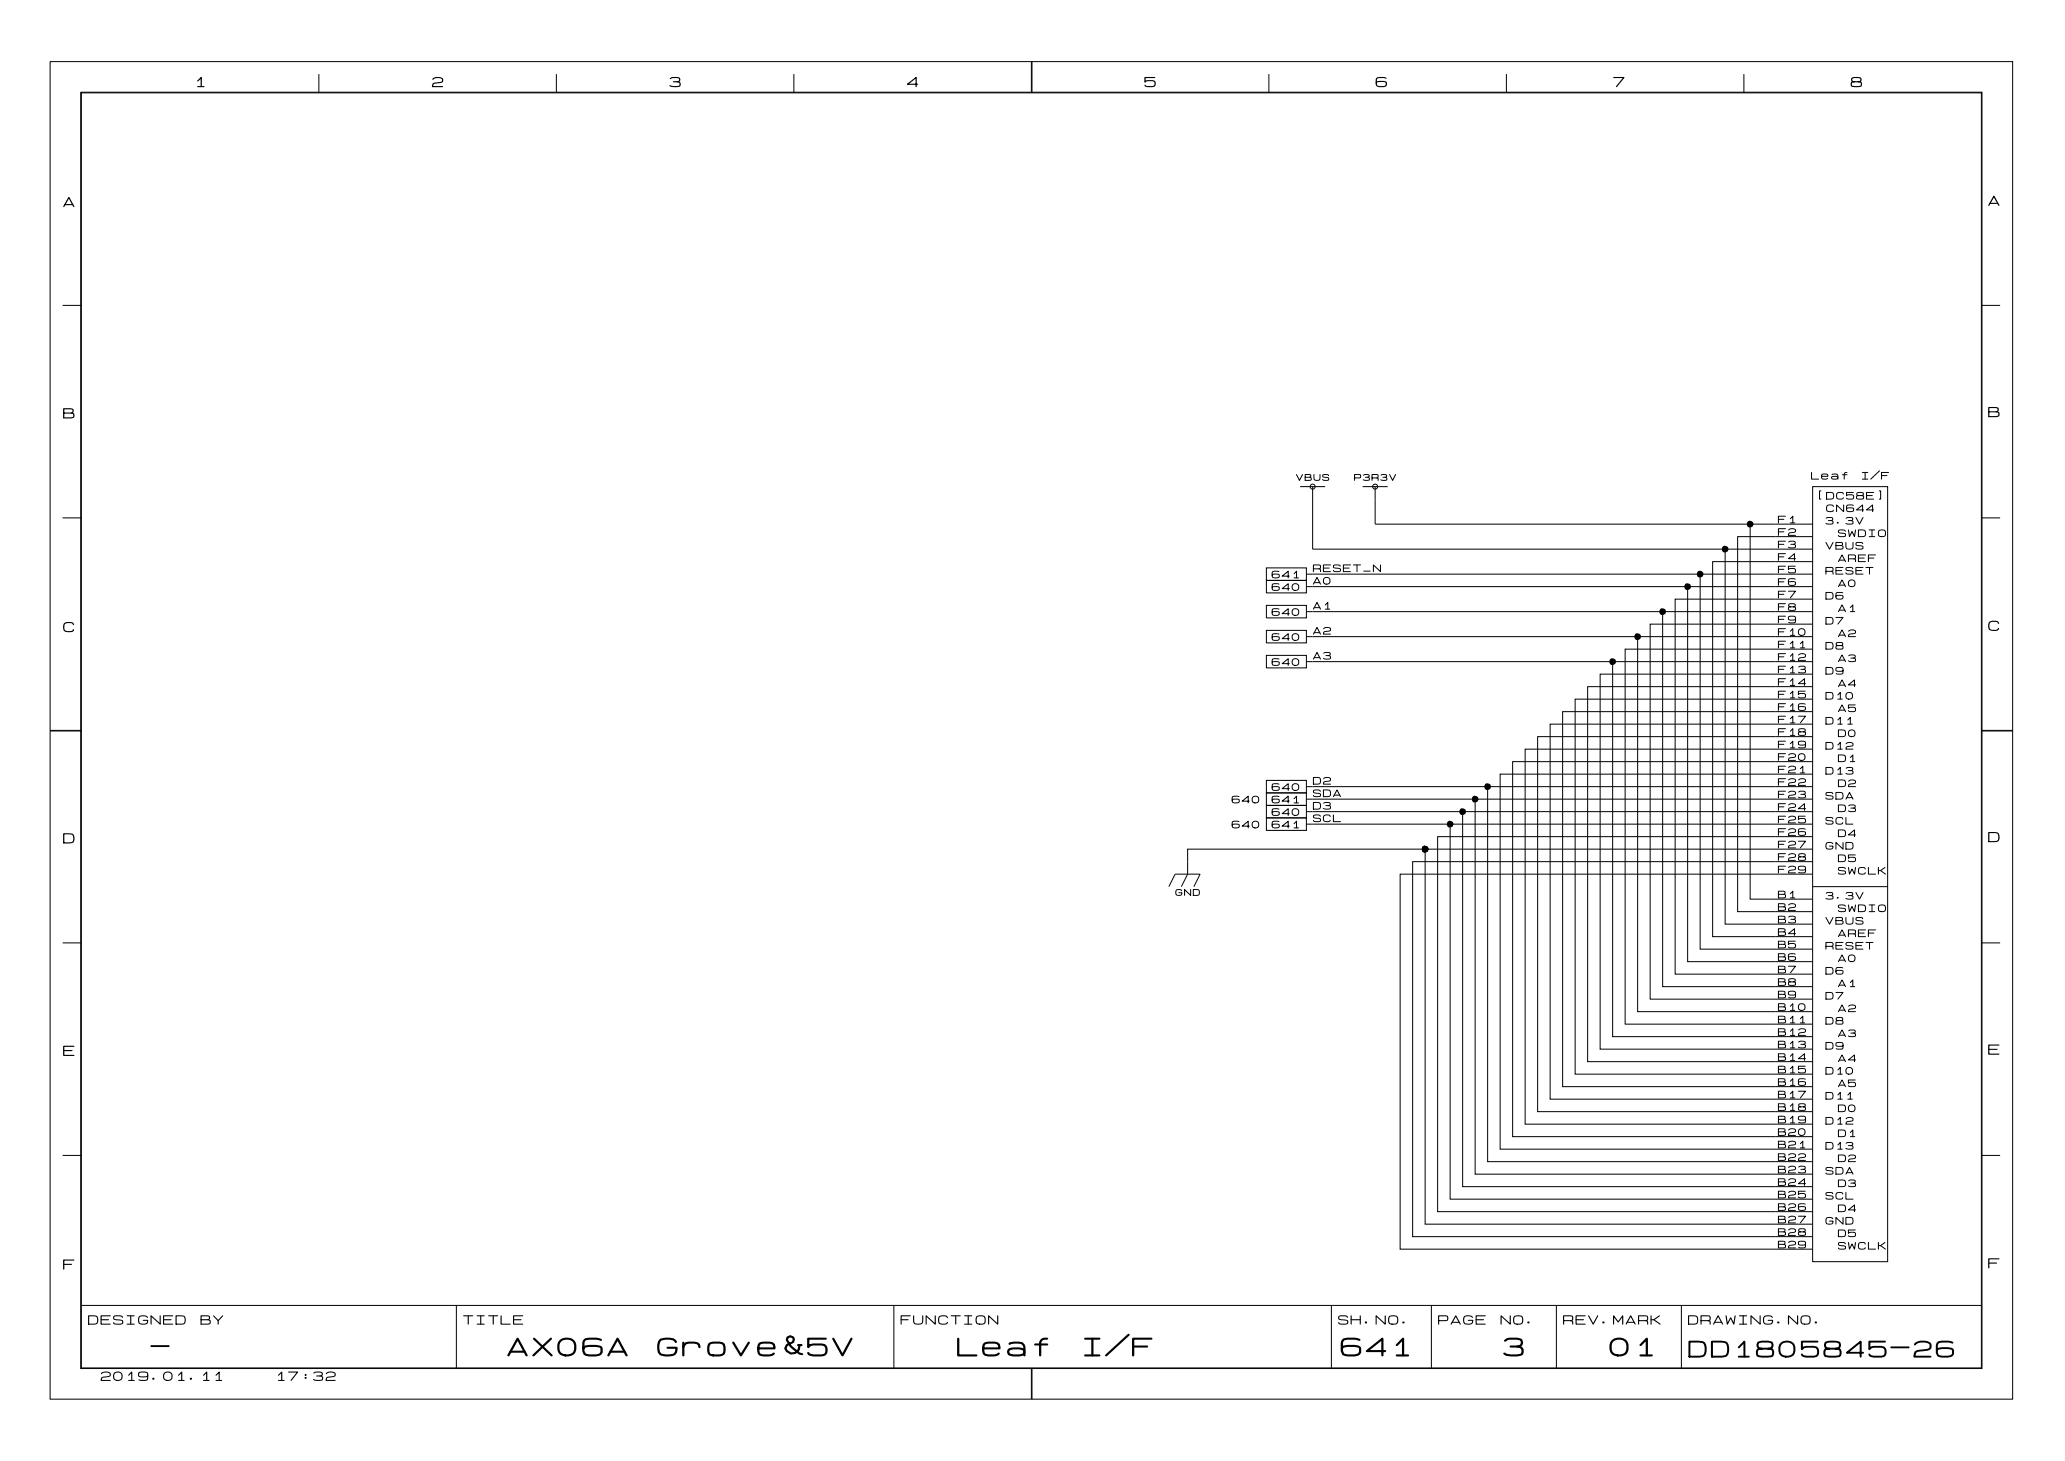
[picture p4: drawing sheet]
<svg xmlns="http://www.w3.org/2000/svg" width="297mm" height="210mm" viewBox="0 0 297 210" stroke-linecap="round" stroke-linejoin="round" font-family="sans-serif">
<g fill="none" stroke="#000" stroke-width=".14">
<path d="M7.2 8.9h282v192.1h-282zM11.6 13.3h273.2v183.3h-273.2zM11.7 13.3h273v183.2h-273zM45.8 10.6v2.7M79.9 10.6v2.7M114.1 10.6v2.7M148.2 8.9v4.4M148.3 8.9v4.4M182.3 10.6v2.7M216.4 10.6v2.7M250.6 10.6v2.7M9 43.9h2.7"/>
<path d="M284.7 43.9h2.7M9 74.4h2.7M186.8 69.9h3.6M188.6 69.9v9h59.3M195.8 69.9h3.6M197.6 69.9v5.4h53.8M255 77.1h-5.3v53.9h10.7M255 77.1h5.4M260.4 69.9h10.8v111.4h-10.8zM260.4 78.9h-12.5v53.9h12.5M260.4 75.3h-9v53.9h9M284.7 74.4h2.7"/>
<path d="M181.9 83.4h5.8v1.8h-5.8zM181.9 87h5.8v1.8h-5.8zM181.9 90.6h5.8v1.8h-5.8zM181.9 94.2h5.8v1.8h-5.8zM181.9 81.6h5.8v1.8h-5.8zM187.7 91.5h47.6M187.7 87.9h51.2M187.7 84.3h54.8M231.7 95.1h-44M244.3 82.5h-56.6M260.4 98.7h-32.3v53.8h32.3M260.4 80.7h-14.3v53.9h14.3"/>
<path d="M260.4 86.1h-19.7v53.9h19.7M260.4 89.7h-23.3v53.8h23.3M260.4 82.5h-16.1v53.9h16.1M260.4 84.3h-17.9v53.9h17.9M260.4 87.9h-21.5v53.9h21.5M260.4 91.5h-25.1v53.8h25.1M260.4 95.1h-28.7v53.8h28.7M260.4 93.3h-26.9v53.8h26.9M260.4 96.9h-30.5v53.8h30.5M7.2 105h4.5M7.2 104.9h4.5M181.9 117.5h5.8v1.8h-5.8z"/>
<path d="M181.9 113.9h5.8v1.8h-5.8zM181.9 112.1h5.8v1.8h-5.8zM181.9 115.7h5.8v1.8h-5.8zM187.7 114.8h24.2M187.7 118.4h20.6M210.1 116.6h-22.4M213.7 113h-26M260.4 102.2h-35.9v53.9h35.9M260.4 111.2h-44.9v53.9h44.9M260.4 113h-46.7v53.9h46.7M260.4 100.4h-34.1v53.9h34.1M260.4 109.4h-43.1v53.9h43.1"/>
<path d="M260.4 105.8h-39.5v53.9h39.5M260.4 107.6h-41.3v53.9h41.3M260.4 104h-37.7v53.9h37.7M260.4 116.6h-50.3v53.9h50.3M260.4 114.8h-48.5v53.9h48.5M260.4 118.4h-52.1v53.9h52.1M284.7 104.9h4.5M284.7 105h4.5M9 135.5h2.7M167.9 127.4l.9-1.8h3.6l-.9 1.8M204.8 122h-34.2v3.6l-.9 1.8M204.8 122v53.9h55.6"/>
<path d="M260.4 125.6h-59.2v53.9h59.2M260.4 120.2h-53.8v53.9h53.8M260.4 123.8h-57.4v53.9h57.4M260.4 122h-55.6M260.4 127.4h10.8M284.7 135.5h2.7M9 166h2.7M284.7 166h2.7M11.7 187.6h273M65.6 187.6v8.9M128.4 187.6v8.9M148.2 196.5v4.5"/>
<path d="M148.3 196.5v4.5M191.3 187.6v8.9M205.7 187.6v8.9M223.6 187.6v8.9M241.6 187.6v8.9"/>
<circle cx="188.6" cy="69.9" r=".36"/>
<circle cx="197.6" cy="69.9" r=".36"/>
</g>
<path d="M247.6 78.5l.2-.1 .5 .2 .1 .3-.2 .3-.4 .2-.3-.1-.1-.3v-.3zM251.2 74.9l.2-.1 .5 .2v.3l-.1 .3-.4 .2-.3-.1-.1-.3v-.3zM231.4 94.6h.3l.4 .2 .1 .3-.1 .3-.5 .1-.2-.1-.2-.2v-.3zM235 91h.3l.4 .2 .1 .3-.1 .3-.5 .2-.2-.1-.2-.3v-.3zM238.6 87.5l.3-.1 .4 .2 .1 .3-.1 .3-.5 .2-.3-.1-.1-.3v-.3zM242.2 83.9l.3-.1 .4 .2 .1 .3-.2 .3-.4 .2-.3-.1-.1-.3v-.3zM244 82.1l.3-.1 .4 .2 .1 .3-.2 .3-.4 .2-.3-.1-.1-.3v-.3zM208 118l.3-.1 .4 .2 .1 .3-.1 .3-.4 .2-.3-.1-.1-.3v-.3zM209.8 116.2l.3-.1 .4 .2 .1 .3-.1 .3-.4 .2-.3-.1-.1-.3v-.3zM211.6 114.4l.3-.1 .4 .2 .1 .3-.1 .3-.4 .2-.3-.1-.1-.3v-.3zM213.4 112.6l.3-.1 .4 .2 .1 .3-.1 .3-.4 .2-.3-.1-.1-.3v-.3zM204.5 121.6l.2-.1 .5 .2v.3l-.1 .3-.4 .2-.3-.1-.1-.3v-.3z" fill="#000"/>
<g font-size="3.6">
<text x="72.8" y="195.4">AX06A</text>
<text x="94.3" y="195.4">Grove&amp;5V</text>
<text x="137.4" y="195.4">Leaf</text>
<text x="155.3" y="195.4">I/F</text>
<text x="192.5" y="195.4">641</text>
<text x="215.8" y="195.4">3</text>
<text x="231.1" y="195.4">01</text>
</g>
<g font-size="3.2">
<text x="21.6" y="195.3">-</text>
<text x="242.5" y="195.5">DD1805845-26</text>
</g>
<g font-size="2">
<text x="27.9" y="12.8">1</text>
<text x="62" y="12.8">2</text>
<text x="96.1" y="12.8">3</text>
<text x="130.2" y="12.8">4</text>
<text x="164.3" y="12.8">5</text>
<text x="197.6" y="12.8">6</text>
<text x="231.7" y="12.8">7</text>
<text x="265.8" y="12.8">8</text>
<text x="285.6" y="29.8">A</text>
<text x="9" y="30">A</text>
<text x="9" y="60.4">B</text>
<text x="285.6" y="60.2">B</text>
<text x="9" y="91.1">C</text>
<text x="285.6" y="90.9">C</text>
<text x="9" y="121.4">D</text>
<text x="285.6" y="121.3">D</text>
<text x="9" y="152">E</text>
<text x="285.6" y="151.8">E</text>
<text x="9" y="182.7">F</text>
<text x="285.6" y="182.5">F</text>
</g>
<g font-size="1.8">
<text x="12.6" y="190.6">DESIGNED</text>
<text x="28.7" y="190.6">BY</text>
<text x="66.5" y="190.6">TITLE</text>
<text x="129.3" y="190.6">FUNCTION</text>
<text x="192.2" y="190.6">SH.NO.</text>
<text x="206.6" y="190.6">PAGE</text>
<text x="215.5" y="190.6">NO.</text>
<text x="224.5" y="190.6">REV.MARK</text>
<text x="242.5" y="190.6">DRAWING.NO.</text>
<text x="14.4" y="198.6">2019.01.11</text>
<text x="39.5" y="198.6">17:32</text>
</g>
<g font-size="1.4">
<text x="260.2" y="69.1">Leaf</text>
<text x="260.9" y="72">[DC58E]</text>
<text x="267.3" y="69.1">I/F</text>
<text x="255.4" y="77.2">F2</text>
<text x="255.4" y="75.4">F1</text>
<text x="262.2" y="75.6">3.3V</text>
<text x="262.3" y="73.8">CN644</text>
<text x="264" y="77.3">SWDIO</text>
<text x="182.7" y="83.3">641</text>
<text x="188.6" y="82.4">RESET_N</text>
<text x="255.4" y="82.6">F5</text>
<text x="255.4" y="80.8">F4</text>
<text x="255.4" y="79">F3</text>
<text x="262.2" y="82.7">RESET</text>
<text x="262.2" y="79.1">VBUS</text>
<text x="264" y="80.9">AREF</text>
<text x="182.7" y="85.1">640</text>
<text x="182.7" y="88.7">640</text>
<text x="188.6" y="84.2">A0</text>
<text x="188.6" y="87.8">A1</text>
<text x="255.4" y="89.7">F9</text>
<text x="255.4" y="87.9">F8</text>
<text x="255.4" y="86.1">F7</text>
<text x="255.4" y="84.4">F6</text>
<text x="262.2" y="89.9">D7</text>
<text x="262.2" y="86.3">D6</text>
<text x="264" y="84.5">A0</text>
<text x="264" y="88.1">A1</text>
<text x="182.7" y="92.3">640</text>
<text x="182.7" y="95.8">640</text>
<text x="188.6" y="91.4">A2</text>
<text x="188.6" y="94.9">A3</text>
<text x="255.4" y="93.3">F11</text>
<text x="255.4" y="91.5">F10</text>
<text x="255.4" y="95.1">F12</text>
<text x="262.2" y="93.5">D8</text>
<text x="264" y="95.3">A3</text>
<text x="264" y="91.7">A2</text>
<text x="255.4" y="96.9">F13</text>
<text x="255.4" y="98.7">F14</text>
<text x="255.4" y="100.5">F15</text>
<text x="262.2" y="100.7">D10</text>
<text x="262.2" y="97.1">D9</text>
<text x="264" y="98.9">A4</text>
<text x="255.4" y="102.3">F16</text>
<text x="255.4" y="104.1">F17</text>
<text x="255.4" y="105.9">F18</text>
<text x="255.4" y="107.7">F19</text>
<text x="262.2" y="107.9">D12</text>
<text x="262.2" y="104.3">D11</text>
<text x="264" y="106.1">D0</text>
<text x="264" y="102.5">A5</text>
<text x="182.7" y="113.8">640</text>
<text x="188.6" y="112.9">D2</text>
<text x="255.4" y="109.5">F20</text>
<text x="255.4" y="111.3">F21</text>
<text x="255.4" y="113.1">F22</text>
<text x="262.2" y="111.5">D13</text>
<text x="264" y="109.7">D1</text>
<text x="264" y="113.3">D2</text>
<text x="176.9" y="119.2">640</text>
<text x="176.9" y="115.6">640</text>
<text x="182.7" y="119.2">641</text>
<text x="182.7" y="115.6">641</text>
<text x="182.7" y="117.4">640</text>
<text x="188.6" y="116.5">D3</text>
<text x="188.6" y="118.3">SCL</text>
<text x="188.6" y="114.7">SDA</text>
<text x="255.4" y="114.9">F23</text>
<text x="255.4" y="116.7">F24</text>
<text x="255.4" y="118.5">F25</text>
<text x="262.2" y="118.7">SCL</text>
<text x="262.2" y="115.1">SDA</text>
<text x="264" y="116.9">D3</text>
<text x="255.4" y="120.3">F26</text>
<text x="255.4" y="122.1">F27</text>
<text x="255.4" y="123.9">F28</text>
<text x="255.4" y="125.7">F29</text>
<text x="262.2" y="122.2">GND</text>
<text x="264" y="124">D5</text>
<text x="264" y="120.5">D4</text>
<text x="264" y="125.8">SWCLK</text>
<text x="255.4" y="129.3">B1</text>
<text x="255.4" y="131">B2</text>
<text x="262.2" y="129.4">3.3V</text>
<text x="264" y="131.2">SWDIO</text>
<text x="255.4" y="132.8">B3</text>
<text x="255.4" y="134.6">B4</text>
<text x="255.4" y="136.4">B5</text>
<text x="262.2" y="133">VBUS</text>
<text x="262.2" y="136.6">RESET</text>
<text x="264" y="134.8">AREF</text>
<text x="255.4" y="138.2">B6</text>
<text x="255.4" y="140">B7</text>
<text x="255.4" y="141.8">B8</text>
<text x="255.4" y="143.6">B9</text>
<text x="262.2" y="143.8">D7</text>
<text x="262.2" y="140.2">D6</text>
<text x="264" y="138.4">A0</text>
<text x="264" y="142">A1</text>
<text x="255.4" y="145.4">B10</text>
<text x="255.4" y="147.2">B11</text>
<text x="255.4" y="149">B12</text>
<text x="262.2" y="147.4">D8</text>
<text x="264" y="149.2">A3</text>
<text x="264" y="145.6">A2</text>
<text x="255.4" y="150.8">B13</text>
<text x="255.4" y="152.6">B14</text>
<text x="255.4" y="154.4">B15</text>
<text x="262.2" y="154.6">D10</text>
<text x="262.2" y="151">D9</text>
<text x="264" y="152.8">A4</text>
<text x="255.4" y="156.2">B16</text>
<text x="255.4" y="158">B17</text>
<text x="255.4" y="159.8">B18</text>
<text x="255.4" y="161.6">B19</text>
<text x="262.2" y="161.8">D12</text>
<text x="262.2" y="158.2">D11</text>
<text x="264" y="160">D0</text>
<text x="264" y="156.4">A5</text>
<text x="255.4" y="163.4">B20</text>
<text x="255.4" y="165.2">B21</text>
<text x="255.4" y="167">B22</text>
<text x="262.2" y="165.3">D13</text>
<text x="264" y="163.6">D1</text>
<text x="264" y="167.1">D2</text>
<text x="255.4" y="168.8">B23</text>
<text x="255.4" y="170.6">B24</text>
<text x="255.4" y="172.4">B25</text>
<text x="262.2" y="172.5">SCL</text>
<text x="262.2" y="168.9">SDA</text>
<text x="264" y="170.7">D3</text>
<text x="255.4" y="174.2">B26</text>
<text x="255.4" y="175.9">B27</text>
<text x="255.4" y="177.7">B28</text>
<text x="255.4" y="179.5">B29</text>
<text x="262.2" y="176.1">GND</text>
<text x="264" y="179.7">SWCLK</text>
<text x="264" y="177.9">D5</text>
<text x="264" y="174.3">D4</text>
</g>
<g font-size="1.3">
<text x="186.2" y="69.2">VBUS</text>
<text x="194.5" y="69.2">P3R3V</text>
<text x="168.8" y="128.9">GND</text>
</g>
</svg>
